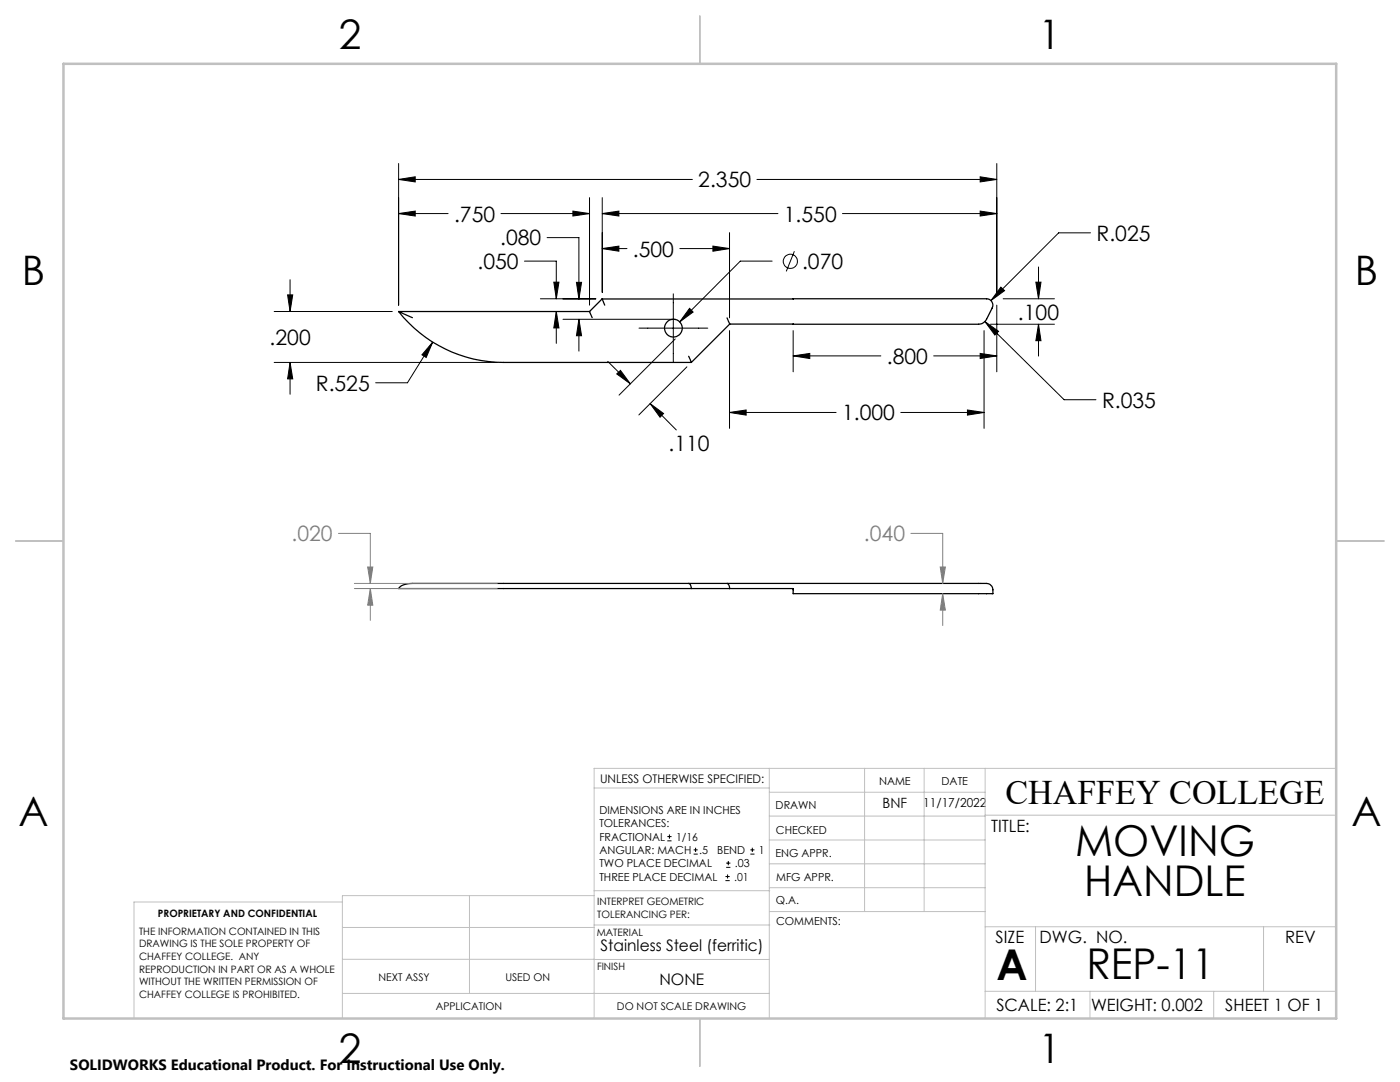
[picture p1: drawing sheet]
<svg xmlns="http://www.w3.org/2000/svg" width="279mm" height="216mm" viewBox="0 0 279 216" stroke-linecap="round" stroke-linejoin="round" font-family="sans-serif">
<g fill="none" stroke="#000" stroke-width=".25">
<path d="M120.2 59.7l.5 1.2M120.2 59.7l76.7-.1a1.28 1.28 0 0 1 1.1 1.9l-1.1 2.2a1.91 1.91 0 0 1-1.6 1h-49.7M120.2 59.7l-2.5 2.5M79.6 62.2a26.8 26.8 0 0 0 20.9 10.1h37.5M79.6 62.2l2.7 1.2M79.6 62.2h38.1M117.7 62.2l.5 1.2M137.4 71.1l.6 1.2M145.1 63.4l.5 1.3M145.6 64.7l-7.6 7.6M79.7 117.2a4.8 4.8 0 0 1 3.6-.8h112.5a2.76 2.76 0 0 1 1.8 .2l.4 .6 .2 1.3h-39.9v-1.1h-78.7zM137.4 116.4l.4 .2 .2 .8"/>
<path d="M145.1 116.4l.4 .4 .1 .6"/>
<circle cx="134.4" cy="65.5" r="1.77"/>
</g>
<g fill="none" stroke="#000" stroke-width=".2">
<path d="M79.6 35.8l3.3-.5v1zM79.6 32.6v28.3M79.6 35.8h58.6M117.7 39.4v21.5M120.2 39.4v18.9M151.1 35.8h47.8M195.6 35.3l3.3 .5-3.3 .5zM198.9 32.6v25.7M57.4 58.8h1l-.5 3.4zM57.9 55.8v6.4M79.6 42.6l3.3-.5v1zM79.6 42.6h9.8"/>
<path d="M100 42.6h17.7M104.7 52.1h6.3v7.5M107.8 59.6h11.1M109.2 47.4h6.3v12.3M110.5 56.3h1l-.5 3.3zM112.4 59.7h6.5M114.3 42.1l3.4 .5-3.4 .5zM115 56.3h1.1l-.6 3.4zM120.2 42.6l3.3-.5v1zM120.2 49.6l3.3-.5v1zM120.2 42.6h35.1M120.2 49.6h4.9"/>
<path d="M134.4 58.6v13.8M135.7 49.6h9.9M142.3 49.1l3.3 .5-3.3 .5zM145.6 46.4v17M154.1 52.1h-6.4l-12.1 12.1M158.5 50.1l-1.6 4.1M168.1 42.6h30.8M195.6 42.1l3.3 .5-3.3 .5zM199.7 57.3l.8 .7-2.7 2zM200.2 59.6h10.2M206.7 56.3h1.1l-.5 3.3zM207.3 53.3v6.3"/>
<path d="M217.6 46.5h-6.3l-13.5 13.5M54.7 62.2h23.6M54.7 72.3h44.5M57.9 72.3l.5 3.3h-1zM57.9 72.3v6.4M86.4 68.3l-1.3 3-.9-.5zM86.4 68.3l-5.1 8.1h-6.3M111 62.2l.5 3.2h-1zM111 62.2v6.3M112.4 63.7h22.4M115.5 63.7l.6 3.3h-1.1zM115.5 63.7v6.4"/>
<path d="M121.3 72.1l4.5 4.5M123.1 74.6l.7-.7 2 2.7zM127.5 65.5h13.8M134.8 67.6l-11.3 11.2M137.1 73.2l-9.6 9.6M137.6 61.5l.7 .8-2.7 1.9zM145.6 66v19.5M158.3 71l3.3-.5v1zM158.3 66v8.2M158.3 71h17.5M186.3 71h12.6M195.6 70.5l3.3 .5-3.3 .5z"/>
<path d="M196.4 66v19.5M196.6 64.2l2.7 1.9-.8 .8zM196.6 64.2l15.8 15.6h6.3M197.7 64.7h12.7M198.9 60.9v13.3M207.3 64.7l.5 3.3h-1.1zM207.3 64.7v6.3M129.8 80.5l2.6 2-.7 .8zM129.8 80.5l5.2 5.3M145.6 82.3l3.3-.5v1zM145.6 82.3h21.3M179.8 82.3h16.6"/>
<path d="M193.1 81.8l3.3 .5-3.3 .5zM133.2 167.8h.8M133.2 166.9h.8M133.6 166.5v.9M138.4 170.4h.8M138.4 169.6h.8M138.8 169.2v.8M144.8 175.7h.8M144.8 174.9h.8M144.9 173.1h.9M144.9 172.2h.9M145.2 174.5v.8"/>
<path d="M145.3 171.8v.8M149.8 170.4h.8M149.8 169.6h.8M150.1 169.2v.8"/>
<circle cx="157.7" cy="52.2" r="1.41"/>
</g>
<path d="M67.6 106.4h6.3v10M70.7 116.4h28.5M70.7 117.4h28.5M73.4 113.1h1l-.5 3.3zM73.9 117.4v6.4M73.9 117.4l.5 3.4h-1zM181.8 106.4h6.3v10M187.6 113.1h1.1l-.6 3.3zM188.1 118.5l.6 3.2h-1.1zM188.1 118.5v6.3" fill="none" stroke="#808080" stroke-width=".2"/>
<g fill="none" stroke="#c0c0c0" stroke-width=".2">
<path d="M118.6 157.2h34.9M153.5 153.3v49.9M153.5 158.1h43.1M172.5 153.3v28.6M184.4 153.3v28.6M196.6 153.3v49.9M266.7 153.3h-148.1v49.9M68.3 180h-41.6v23.2M93.7 178.7v19.5M118.6 178.7h-50.3v24.5M118.6 177.7h35M153.5 167.6h43.1"/>
<path d="M153.5 162.8h43.1M153.5 172.4h43.1M153.5 177.1h43.1M196.6 162.7h70.1M68.3 198.2h85.2M68.3 191.4l85.2 .1M68.3 185.1h50.3M118.6 184.6h35M153.6 181.9h43M196.6 197.8h70.1M196.6 184.9h70.1M206.7 184.9v12.9"/>
<path d="M217.5 197.8v5.4M242.2 197.8v5.4M252.2 184.9v12.9"/>
</g>
<path d="M139.7 3.2v9.5M3.1 107.9h9.6M266.7 107.9h9.5M139.7 203.2v9.6" fill="none" stroke="#c0c0c0" stroke-width=".25"/>
<path d="M12.7 12.7h254v190.5h-254z" fill="none" stroke="#c0c0c0" stroke-width=".5"/>
<path d="M79.6 35.8l3.3-.5v1zM195.6 35.3l3.3 .5-3.3 .5zM79.6 42.6l3.3-.5v1zM114.3 42.1l3.4 .5-3.4 .5zM120.2 42.6l3.3-.5v1zM195.6 42.1l3.3 .5-3.3 .5zM57.4 58.8h1l-.5 3.4zM57.9 72.3l.5 3.3h-1zM206.7 56.3h1.1l-.5 3.3zM207.3 64.7l.5 3.3h-1.1zM193.1 81.8l3.3 .5-3.3 .5zM145.6 82.3l3.3-.5v1zM120.2 49.6l3.3-.5v1zM142.3 49.1l3.3 .5-3.3 .5zM110.5 56.3h1l-.5 3.3zM111 62.2l.5 3.2h-1zM86.4 68.3l-2.2 2.5 .9 .5zM195.6 70.5l3.3 .5-3.3 .5zM158.3 71l3.3-.5v1zM199.7 57.3l-1.9 2.7 2.7-2zM196.6 64.2l1.9 2.7 .8-.8zM137.6 61.5l-2 2.7 2.7-1.9zM123.1 74.6l.7-.7 2 2.7zM129.8 80.5l2.6 2-.7 .8zM115.5 63.7l.6 3.3h-1.1zM115 56.3h1.1l-.6 3.4z" fill="#000"/>
<path d="M73.4 113.1h1l-.5 3.3zM73.9 117.4l.5 3.4h-1zM187.6 113.1h1.1l-.6 3.3zM188.1 118.5l.6 3.2h-1.1z" fill="#808080"/>
<g font-size="8.5">
<text x="214.6" y="170.8">MOVING</text>
<text x="216.4" y="178.9">HANDLE</text>
<text x="198.9" y="195.5">A</text>
<text x="216.8" y="195.4">REP-11</text>
</g>
<g font-size="8.1">
<text x="67.6" y="9.7">2</text>
<text x="207.3" y="9.7">1</text>
<text x="4.4" y="57">B</text>
<text x="270.4" y="57">B</text>
<text x="3.7" y="164.9">A</text>
<text x="269.7" y="164.9">A</text>
<text x="67.6" y="212.2">2</text>
<text x="207.3" y="212.2">1</text>
</g>
<text font-size="6.9" x="200.6" y="160.4">CHAFFEY COLLEGE</text>
<g font-size="4.2">
<text x="139.4" y="37.4">2.350</text>
<text x="90.6" y="44.2">.750</text>
<text x="156.4" y="44.2">1.550</text>
<text x="95.3" y="53.7">.050</text>
<text x="99.8" y="49">.080</text>
<text x="126.3" y="51.2">.500</text>
<text x="160.1" y="53.7">.070</text>
<text x="218.8" y="48.1">R.025</text>
<text x="203.2" y="63.9">.100</text>
<text x="53.8" y="68.9">.200</text>
<text x="63" y="78">R.525</text>
<text x="177" y="72.6">.800</text>
<text x="168.1" y="83.9">1.000</text>
<text x="219.9" y="81.4">R.035</text>
<text x="133.4" y="89.9">.110</text>
</g>
<g font-size="4.2" fill="#808080">
<text x="58.2" y="108">.020</text>
<text x="172.4" y="108">.040</text>
</g>
<g font-size="3.4">
<text x="197.8" y="166">TITLE:</text>
<text x="198.7" y="188.1">SIZE</text>
<text x="207.5" y="188.1">DWG. NO.</text>
<text x="256.5" y="188.2">REV</text>
<text x="198.8" y="201.7">SCALE: 2:1</text>
<text x="217.7" y="201.8">WEIGHT: 0.002</text>
<text x="244.5" y="201.7">SHEET 1 OF 1</text>
</g>
<g font-size="3.2">
<text x="119.9" y="189.8">Stainless Steel (ferritic)</text>
<text x="131.6" y="196.6">NONE</text>
</g>
<text font-size="3" x="14" y="213.5">SOLIDWORKS Educational Product. For Instructional Use Only.</text>
<text font-size="2.8" x="176.1" y="161.2">BNF</text>
<text font-size="2.5" x="184.3" y="161">11/17/2022</text>
<text font-size="2.4" x="119.8" y="156.2">UNLESS OTHERWISE SPECIFIED:</text>
<g font-size="2.2">
<text x="154.8" y="161.4">DRAWN</text>
<text x="175.4" y="156.6">NAME</text>
<text x="187.9" y="156.7">DATE</text>
<text x="119.6" y="162.4">DIMENSIONS ARE IN INCHES</text>
<text x="119.6" y="165.1">TOLERANCES:</text>
<text x="119.6" y="167.8">FRACTIONAL</text>
<text x="134.9" y="167.8">1/16</text>
<text x="154.9" y="166.3">CHECKED</text>
<text x="119.6" y="170.4">ANGULAR: MACH</text>
<text x="119.6" y="173.1">TWO PLACE DECIMAL</text>
<text x="139.6" y="170.4">.5</text>
<text x="143.1" y="170.4">BEND</text>
<text x="146.7" y="173.1">.03</text>
<text x="151.5" y="170.4">1</text>
<text x="154.8" y="171">ENG APPR.</text>
<text x="119.6" y="175.7">THREE PLACE DECIMAL</text>
<text x="146.5" y="175.7">.01</text>
<text x="154.9" y="175.7">MFG APPR.</text>
<text x="154.9" y="180.4">Q.A.</text>
<text x="154.9" y="184.6">COMMENTS:</text>
</g>
<g font-size="2.1">
<text x="75.5" y="195.7">NEXT ASSY</text>
<text x="100.9" y="195.7">USED ON</text>
<text x="86.9" y="201.5">APPLICATION</text>
<text x="123.1" y="201.6">DO NOT SCALE DRAWING</text>
</g>
<g font-size="2">
<text x="31.5" y="182.9">PROPRIETARY AND CONFIDENTIAL</text>
<text x="119.2" y="180.6">INTERPRET GEOMETRIC</text>
<text x="119.2" y="183.1">TOLERANCING PER:</text>
<text x="27.8" y="186.5">THE INFORMATION CONTAINED IN THIS</text>
<text x="27.8" y="189">DRAWING IS THE SOLE PROPERTY OF</text>
<text x="27.8" y="191.6">CHAFFEY COLLEGE. ANY</text>
<text x="119.1" y="186.7">MATERIAL</text>
<text x="27.8" y="194.1">REPRODUCTION IN PART OR AS A WHOLE</text>
<text x="27.8" y="196.6">WITHOUT THE WRITTEN PERMISSION OF</text>
<text x="119.1" y="193.5">FINISH</text>
<text x="27.8" y="199.1">CHAFFEY COLLEGE IS PROHIBITED.</text>
</g>
</svg>
